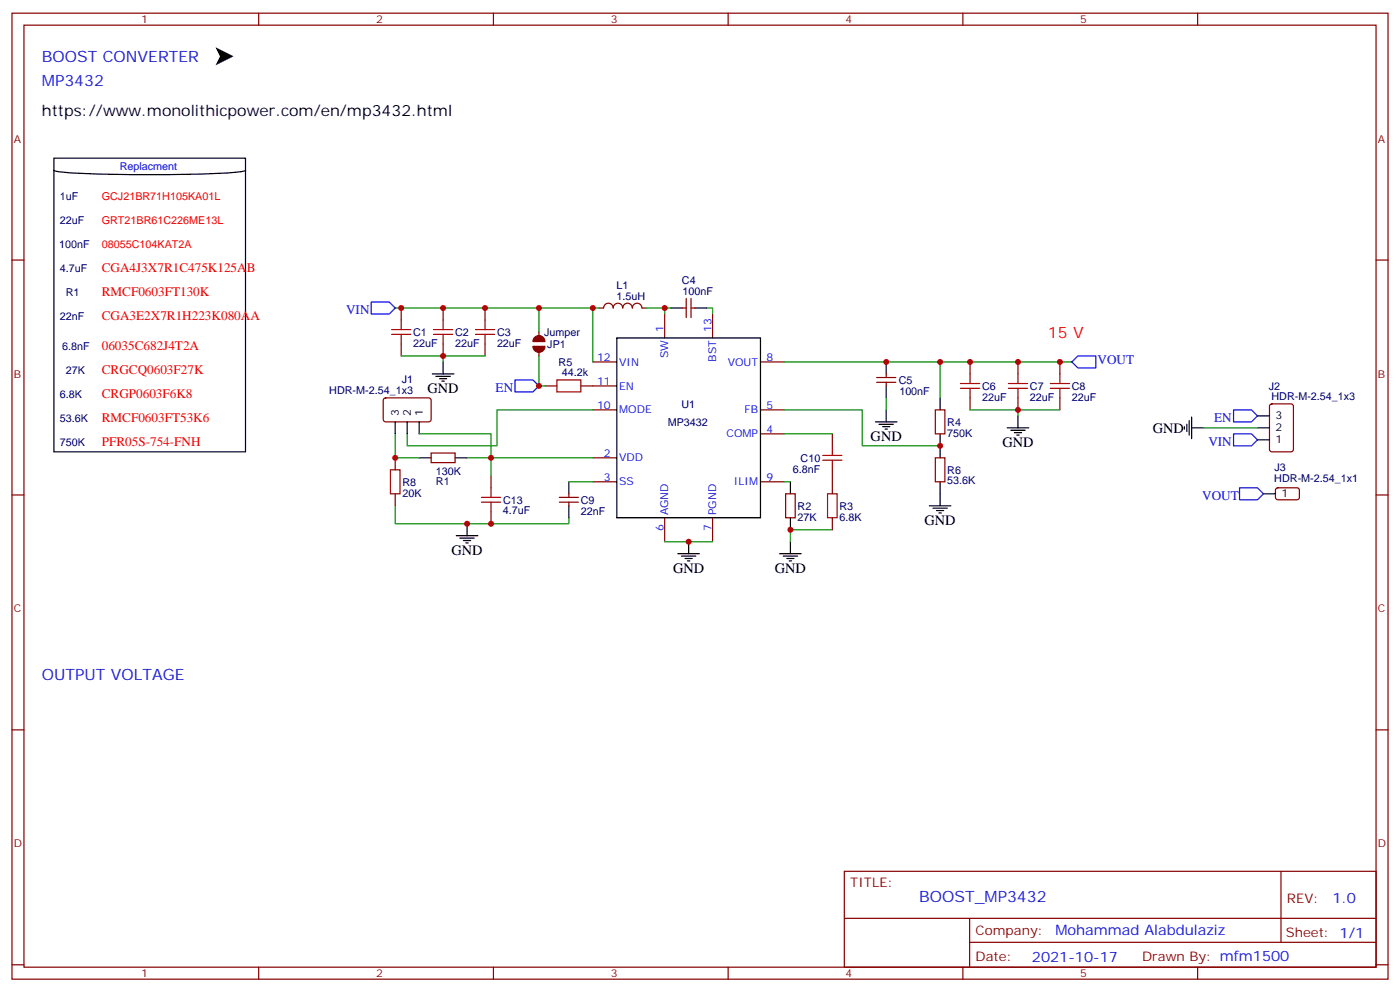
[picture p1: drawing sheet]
<svg xmlns="http://www.w3.org/2000/svg" width="412mm" height="292mm" viewBox="0 0 412 292" stroke-linecap="round" stroke-linejoin="round" font-family="sans-serif">
<g fill="none" stroke="#870000" stroke-width=".35">
<path d="M3.5 3.9h405.4v284.3h-405.4zM7.1 7.4h398.2v277.3h-398.2zM76.2 3.9v3.5M145.3 3.9v3.5M214.5 3.9v3.5M283.6 3.9v3.5M352.8 3.9v3.5M3.5 76.6h3.6M405.3 76.6h3.6M118.2 90.7v3.5M130.5 90.7v3.5M142.9 90.7v3.5"/>
<path d="M158.7 97.7v1.1M176.4 90.7h1.4a1.41 1.41 0 0 1 1.4-1.4 1.41 1.41 0 0 1 1.4 1.4 1.41 1.41 0 0 1 1.4-1.4 1.41 1.41 0 0 1 1.4 1.4 1.41 1.41 0 0 1 1.5-1.4 1.41 1.41 0 0 1 1.4 1.4 1.41 1.41 0 0 1 1.4-1.4 1.41 1.41 0 0 1 1.4 1.4h1.4M195.8 92.4v7.1M201.1 90.7h1M202.1 87.8v5.7M203.6 90.7h1M203.6 87.8v5.7M209.9 92.4v7.1M113.1 117.3l.5-.2 13 .1 .4 .6-.1 5.9-.6 .5-13-.1-.4-.6v-5.7zM118.2 101.2v3.6M130.5 101.2v3.6M142.9 101.2v3.6"/>
<path d="M158.7 103.7v1.1M160.5 113.6h3.5M171.1 113.6h10.6M174.6 106.5h7.1M224 106.5h7.1M258.2 111.1h5.7M258.2 112.5h5.7M261.1 110.1v1M261.1 112.5v1.1M285.8 106.5v3.6M285.8 117.1v3.5M299.9 106.5v3.6"/>
<path d="M299.9 117.1v3.5M312.2 106.5v3.6M312.2 117.1v3.5M374.2 119.1l.4-.2h5.7l.6 .4 .1 13-.5 .6-5.9 .1-.6-.5-.1-12.9zM116.4 134.8v3.5M127 133.3h7.1v2.9h-7.1zM174.6 134.8h7.1M174.6 120.6h7.1M224 127.7h7.1M224 120.6h7.1M245.2 127.7v3.5M245.2 138.3v7"/>
<path d="M275.5 120.6h2.8v7.1h-2.8zM275.5 134.8h2.8v7h-2.8zM3.5 145.7h3.6M116.4 145.3v3.6M144.6 140.1v3.5M144.6 150.6v3.6M164.7 147.8h5.7M164.7 146.4h5.7M167.6 145.3v1.1M167.6 147.8v1.1M174.6 141.8h7.1M195.8 152.4v7.1"/>
<path d="M209.9 152.4v7.1M224 141.8h7.1M231.4 145.3h2.8v7.1h-2.8zM245.2 152.4v3.5M375.9 143.8l.5-.2h5.9l.5 .7-.1 2.4-.6 .4-6-.1-.4-.6v-2.1zM405.3 145.7h3.6M3.5 214.8h3.6M405.3 214.8h3.6M248.7 256.5h156.6v28.2h-156.6zM377.3 256.5v20.9M248.7 270.3h156.5M285.6 277.4h119.6"/>
<path d="M285.6 270.3v14.1M3.5 284h3.6M76.2 284.7v3.5M145.3 284.7v3.5M214.5 284.7v3.5M283.6 284.7v3.5M352.8 284.7v3.5M405.3 284h3.6"/>
</g>
<g fill="none" stroke="#000" stroke-width=".35">
<path d="M15.9 46.6h56.4v86.4h-56.4zM15.9 50.1a26.3 26.3 0 0 0 8.8 1l12.4 .3h14a155.3 155.3 0 0 0 20.9-1.1l.3-.2M181.7 99.5h42.3v52.9h-42.3zM197.6 90.7h3.5M204.6 90.7h3.5M127.4 110.1h6.3M128.4 110.8h4.2M129.5 111.5h2.1M130.2 112.2h.7M130.5 106.5v3.6M261.1 106.5v3.6M261.1 113.6v3.5"/>
<path d="M276.9 117.1v3.5M116.4 124.2v3.5M119.9 124.2v3.5M123.5 134.8h3.5M123.5 124.2v3.5M134.1 134.8h3.5M257.9 124.2h6.3M258.9 124.9h4.3M260 125.6h2.1M260.7 126.3h.7M261.1 120.6v3.6M276.9 127.7v7.1"/>
<path d="M296.7 125.9h6.3M297.7 126.6h4.3M298.8 127.4h2.1M299.5 128.1h.7M299.9 122.4v3.5M348.9 125.6v.7M349.6 124.9v2.1M350.3 123.8v4.3M351 125.9h3.5M351 122.8v6.3M370.4 125.9h3.5M370.4 122.4h3.5"/>
<path d="M370.4 129.5h3.5M134.4 157.7h6.4M135.5 158.4h4.2M136.5 159.1h2.1M137.2 159.8h.7M137.6 154.2v3.5M167.6 141.8v3.5M167.6 148.9v3.5M202.8 159.5v3.5M232.8 141.8v3.5M232.8 152.4v3.5M232.8 159.5v3.5"/>
<path d="M273.8 148.9h6.3M274.8 149.6h4.2M275.9 150.3h2.1M276.6 151h.7M276.9 141.8v7.1M372.2 145.3h3.5M199.7 163h6.3M200.7 163.7h4.3M201.8 164.4h2.1M202.5 165.1h.7M229.7 163h6.3M230.7 163.7h4.2"/>
<path d="M231.8 164.4h2.1M232.5 165.1h.7"/>
</g>
<path d="M109.4 88.9h5.3l1.7 1.8-1.7 1.7h-5.3zM151.7 111.8h5.3l1.7 1.8-1.7 1.8h-5.3zM317.5 104.8h5.3v3.5h-5.3l-1.8-1.8zM363.4 127.7h5.3l1.7 1.8-1.7 1.7h-5.3zM363.4 120.6h5.3l1.7 1.8-1.7 1.8h-5.3zM365.1 143.6h5.3l1.8 1.7-1.8 1.8h-5.3z" fill="none" stroke="#00f" stroke-width=".35"/>
<g fill="none" stroke="#a10000" stroke-width=".35">
<path d="M115.4 98.4h5.6M115.4 97h5.6M118.2 94.2v2.8M118.2 98.4v2.8M127.7 98.4h5.6M127.7 97h5.6M130.5 94.2v2.8M130.5 98.4v2.8M140.1 98.4h5.6M140.1 97h5.6M142.9 94.2v2.8M142.9 98.4v2.8"/>
<path d="M164 111.8h7.1v3.6h-7.1zM282.9 114.3h5.7M282.9 112.9h5.7M285.8 110.1v2.8M285.8 114.3v2.8M297 114.3h5.7M297 112.9h5.7M299.9 110.1v2.8M299.9 114.3v2.8M309.4 114.3h5.6M309.4 112.9h5.6M312.2 110.1v2.8"/>
<path d="M312.2 114.3v2.8M115 138.3h2.8v7h-2.8zM242.4 134.1h5.6M242.4 135.5h5.6M245.2 131.2v2.9M245.2 135.5v2.8M141.8 147.8h5.7M141.8 146.4h5.7M144.6 143.6v2.8M144.6 147.8v2.8M243.8 145.3h2.8v7.1h-2.8z"/>
</g>
<g fill="none" stroke="#008700" stroke-width=".35">
<path d="M116.4 90.7h58.2v15.8M158.7 90.7v7M174.6 90.7h1.8M190.5 90.7h5.3v1.7M195.8 90.7h1.8M208.1 90.7h1.8v1.7M118.2 104.8h24.7M130.5 104.8v1.7M158.7 104.8v8.8h1.8M231.1 106.5h84.6M261.1 117.1v3.5M276.9 106.5v10.6"/>
<path d="M116.4 127.7v7.1h7.1M123.5 127.7h21.1v12.4M137.6 134.8h37M174.6 120.6h-28.2v10.6h-26.5v-3.5M231.1 120.6h22.9v10.6h22.9M231.1 127.7h14.1M285.8 120.6h26.4M299.9 120.6v1.8M354.5 125.9h15.9M116.4 148.9v5.3h51.2v-1.8M167.6 141.8h7M195.8 159.5h14.1"/>
<path d="M231.1 141.8h1.7M245.2 155.9h-12.4v3.6"/>
</g>
<g fill="#870000" stroke="#870000" stroke-width=".35">
<path d="M157 101.9l3.5 .1a1.76 1.76 0 0 1-1.8 1.7 1.76 1.76 0 0 1-1.7-1.8z"/>
<path d="M157.5 99.3a1.76 1.76 0 0 1 1.9-.4 1.76 1.76 0 0 1 1.1 1.6h-3.5z"/>
</g>
<path d="M63.5 13.9l5.3 2.7-5.3 2.6 1.3-2.6z" fill="#000"/>
<g fill="#c00">
<circle cx="130.5" cy="90.7" r=".88"/>
<circle cx="130.5" cy="104.8" r=".88"/>
<circle cx="174.6" cy="90.7" r=".88"/>
<circle cx="312.2" cy="106.5" r=".88"/>
<circle cx="202.8" cy="159.5" r=".88"/>
<circle cx="142.9" cy="90.7" r=".88"/>
<circle cx="118.2" cy="90.7" r=".88"/>
<circle cx="158.8" cy="90.7" r=".88"/>
<circle cx="158.8" cy="113.6" r=".88"/>
<circle cx="285.8" cy="106.5" r=".88"/>
<circle cx="137.6" cy="154.2" r=".88"/>
<circle cx="144.6" cy="154.2" r=".88"/>
<circle cx="144.6" cy="134.8" r=".88"/>
<circle cx="232.8" cy="155.9" r=".88"/>
<circle cx="276.9" cy="106.5" r=".88"/>
<circle cx="276.9" cy="131.2" r=".88"/>
<circle cx="299.9" cy="106.5" r=".88"/>
<circle cx="299.9" cy="120.6" r=".88"/>
<circle cx="116.4" cy="134.8" r=".88"/>
<circle cx="195.8" cy="90.7" r=".88"/>
<circle cx="261.1" cy="106.5" r=".88"/>
</g>
<g font-size="4.6" fill="#00f">
<text x="12.3" y="18.3">BOOST CONVERTER</text>
<text x="12.3" y="25.4">MP3432</text>
<text x="12.3" y="200">OUTPUT VOLTAGE</text>
<text x="270.8" y="265.5">BOOST_MP3432</text>
</g>
<text font-size="4.6" x="12.3" y="34.2">https://www.monolithicpower.com/en/mp3432.html</text>
<text font-size="4.6" fill="#f00" x="308.7" y="99.5">15 V</text>
<g font-size="4.2">
<text x="125.9" y="115.7">GND</text>
<text x="256.5" y="129.8">GND</text>
<text x="295.3" y="131.6">GND</text>
<text x="339.5" y="127.4">GND</text>
<text x="272.3" y="154.5">GND</text>
<text x="133" y="163.3">GND</text>
<text x="198.3" y="168.6">GND</text>
<text x="228.2" y="168.6">GND</text>
</g>
<g font-size="4.2" fill="#00f">
<text x="392.5" y="265.7">1.0</text>
<text x="310.9" y="275.3">Mohammad Alabdulaziz</text>
<text x="304" y="283.1">2021-10-17</text>
</g>
<g font-size="3.9" fill="#f00">
<text x="30" y="80.1">CGA4J3X7R1C475K125AB</text>
<text x="30" y="87.1">RMCF0603FT130K</text>
<text x="30" y="94.2">CGA3E2X7R1H223K080AA</text>
<text x="30" y="103">06035C682J4T2A</text>
<text x="30" y="110.1">CRGCQ0603F27K</text>
<text x="30" y="117.1">CRGP0603F6K8</text>
<text x="30" y="124.2">RMCF0603FT53K6</text>
<text x="30" y="131.2">PFR05S-754-FNH</text>
</g>
<g font-size="3.9" fill="#00f">
<text x="102" y="92.4">VIN</text>
<text x="323.3" y="107.3">VOUT</text>
<text x="146" y="115.4">EN</text>
<text x="357.7" y="124.2">EN</text>
<text x="356" y="131.2">VIN</text>
<text x="354.1" y="147.1">VOUT</text>
</g>
<g font-size="3.9" fill="#800">
<text x="250.5" y="261.1">TITLE:</text>
<text x="379.1" y="265.7">REV:</text>
<text x="287.4" y="275.3">Company:</text>
<text x="378.7" y="275.9">Sheet: 1/1</text>
<text x="287.4" y="282.9">Date:</text>
<text x="336.4" y="283">Drawn By: mfm1500</text>
</g>
<g font-size="3.2" fill="#800">
<text x="41.6" y="6.9">1</text>
<text x="110.8" y="6.9">2</text>
<text x="179.9" y="6.9">3</text>
<text x="249.1" y="6.9">4</text>
<text x="318.2" y="6.9">5</text>
<text x="4.1" y="42">A</text>
<text x="405.9" y="42">A</text>
<text x="4.1" y="111.1">B</text>
<text x="405.9" y="111.1">B</text>
<text x="4.1" y="180.3">C</text>
<text x="405.9" y="180.3">C</text>
<text x="4.1" y="249.4">D</text>
<text x="405.9" y="249.4">D</text>
<text x="41.6" y="287.7">1</text>
<text x="110.8" y="287.7">2</text>
<text x="179.9" y="287.7">3</text>
<text x="249.1" y="287.7">4</text>
<text x="318.2" y="287.7">5</text>
</g>
<g font-size="3.2" fill="#00f">
<text x="35.3" y="50.1">Replacment</text>
<text x="195.4" y="97.7" transform="rotate(-90 195.4 97.7)">1</text>
<text x="209.5" y="97.7" transform="rotate(-90 209.5 97.7)">13</text>
<text x="175.9" y="106.2">12</text>
<text x="182.4" y="107.6">VIN</text>
<text x="196.8" y="105.5" transform="rotate(-90 196.8 105.5)">SW</text>
<text x="211" y="106.5" transform="rotate(-90 211 106.5)">BST</text>
<text x="214.4" y="107.6">VOUT</text>
<text x="225.8" y="106.2">8</text>
<text x="175.9" y="113.2">11</text>
<text x="182.4" y="114.7">EN</text>
<text x="175.9" y="120.3">10</text>
<text x="182.4" y="121.7">MODE</text>
<text x="219.3" y="121.7">FB</text>
<text x="225.8" y="120.3">5</text>
<text x="214" y="128.8">COMP</text>
<text x="225.8" y="127.4">4</text>
<text x="177.9" y="134.4">2</text>
<text x="182.4" y="135.8">VDD</text>
<text x="177.9" y="141.5">3</text>
<text x="182.4" y="142.9">SS</text>
<text x="216.2" y="142.9">ILIM</text>
<text x="225.8" y="141.5">9</text>
<text x="196.8" y="151.7" transform="rotate(-90 196.8 151.7)">AGND</text>
<text x="211" y="151.7" transform="rotate(-90 211 151.7)">PGND</text>
<text x="195.4" y="156.2" transform="rotate(-90 195.4 156.2)">6</text>
<text x="209.5" y="156.2" transform="rotate(-90 209.5 156.2)">7</text>
</g>
<g font-size="3.2" fill="#000080">
<text x="17.6" y="58.9">1uF</text>
<text x="17.6" y="66">22uF</text>
<text x="17.5" y="73">100nF</text>
<text x="17.6" y="80.1">4.7uF</text>
<text x="200.9" y="83.6">C4</text>
<text x="19.4" y="87.1">R1</text>
<text x="181.6" y="88.2">1.5uH</text>
<text x="181.6" y="85">L1</text>
<text x="201.1" y="86.8">100nF</text>
<text x="17.6" y="94.2">22nF</text>
<text x="121.7" y="98.8">C1</text>
<text x="134.1" y="98.8">C2</text>
<text x="146.4" y="98.8">C3</text>
<text x="160.3" y="98.9">Jumper</text>
<text x="18.3" y="103">6.8nF</text>
<text x="121.7" y="102">22uF</text>
<text x="134.1" y="102">22uF</text>
<text x="146.4" y="102">22uF</text>
<text x="161.2" y="102.4">JP1</text>
<text x="164.5" y="107.7">R5</text>
<text x="19.4" y="110.1">27K</text>
<text x="118.3" y="112.9">J1</text>
<text x="165.5" y="110.8">44.2k</text>
<text x="264.7" y="113">C5</text>
<text x="17.6" y="117.1">6.8K</text>
<text x="97" y="116.1">HDR-M-2.54_1x3</text>
<text x="264.9" y="116.1">100nF</text>
<text x="289.3" y="117.9">22uF</text>
<text x="289.3" y="114.7">C6</text>
<text x="303.4" y="117.9">22uF</text>
<text x="303.4" y="114.7">C7</text>
<text x="315.7" y="117.9">22uF</text>
<text x="315.7" y="114.7">C8</text>
<text x="373.7" y="114.7">J2</text>
<text x="374.5" y="117.8">HDR-M-2.54_1x3</text>
<text x="17.6" y="124.2">53.6K</text>
<text x="196.7" y="125.3">MP3432</text>
<text x="200.7" y="120">U1</text>
<text x="279" y="125.3">R4</text>
<text x="17.6" y="131.2">750K</text>
<text x="279" y="128.5">750K</text>
<text x="235.8" y="135.9">C10</text>
<text x="118.5" y="143">R8</text>
<text x="128.4" y="139.7">130K</text>
<text x="128.4" y="142.9">R1</text>
<text x="233.5" y="139.1">6.8nF</text>
<text x="279" y="142.6">53.6K</text>
<text x="279" y="139.4">R6</text>
<text x="375.4" y="142">HDR-M-2.54_1x1</text>
<text x="375.4" y="138.8">J3</text>
<text x="118.5" y="146.2">20K</text>
<text x="148.2" y="148.2">C13</text>
<text x="171.1" y="148.2">C9</text>
<text x="148.2" y="151.4">4.7uF</text>
<text x="171.1" y="151.4">22nF</text>
<text x="234.9" y="153.2">27K</text>
<text x="234.9" y="150">R2</text>
<text x="247.3" y="153.2">6.8K</text>
<text x="247.3" y="150">R3</text>
</g>
<g font-size="3.2" fill="#f00">
<text x="30" y="58.9">GCJ21BR71H105KA01L</text>
<text x="30" y="66">GRT21BR61C226ME13L</text>
<text x="30" y="73">08055C104KAT2A</text>
</g>
<g font-size="3.2">
<text x="117.5" y="122.4" transform="rotate(-90 117.5 122.4)">3</text>
<text x="121" y="122.4" transform="rotate(-90 121 122.4)">2</text>
<text x="124.5" y="122.4" transform="rotate(-90 124.5 122.4)">1</text>
<text x="375.7" y="123.5">3</text>
<text x="375.7" y="130.5">1</text>
<text x="375.7" y="127">2</text>
<text x="377.5" y="146.4">1</text>
</g>
</svg>
